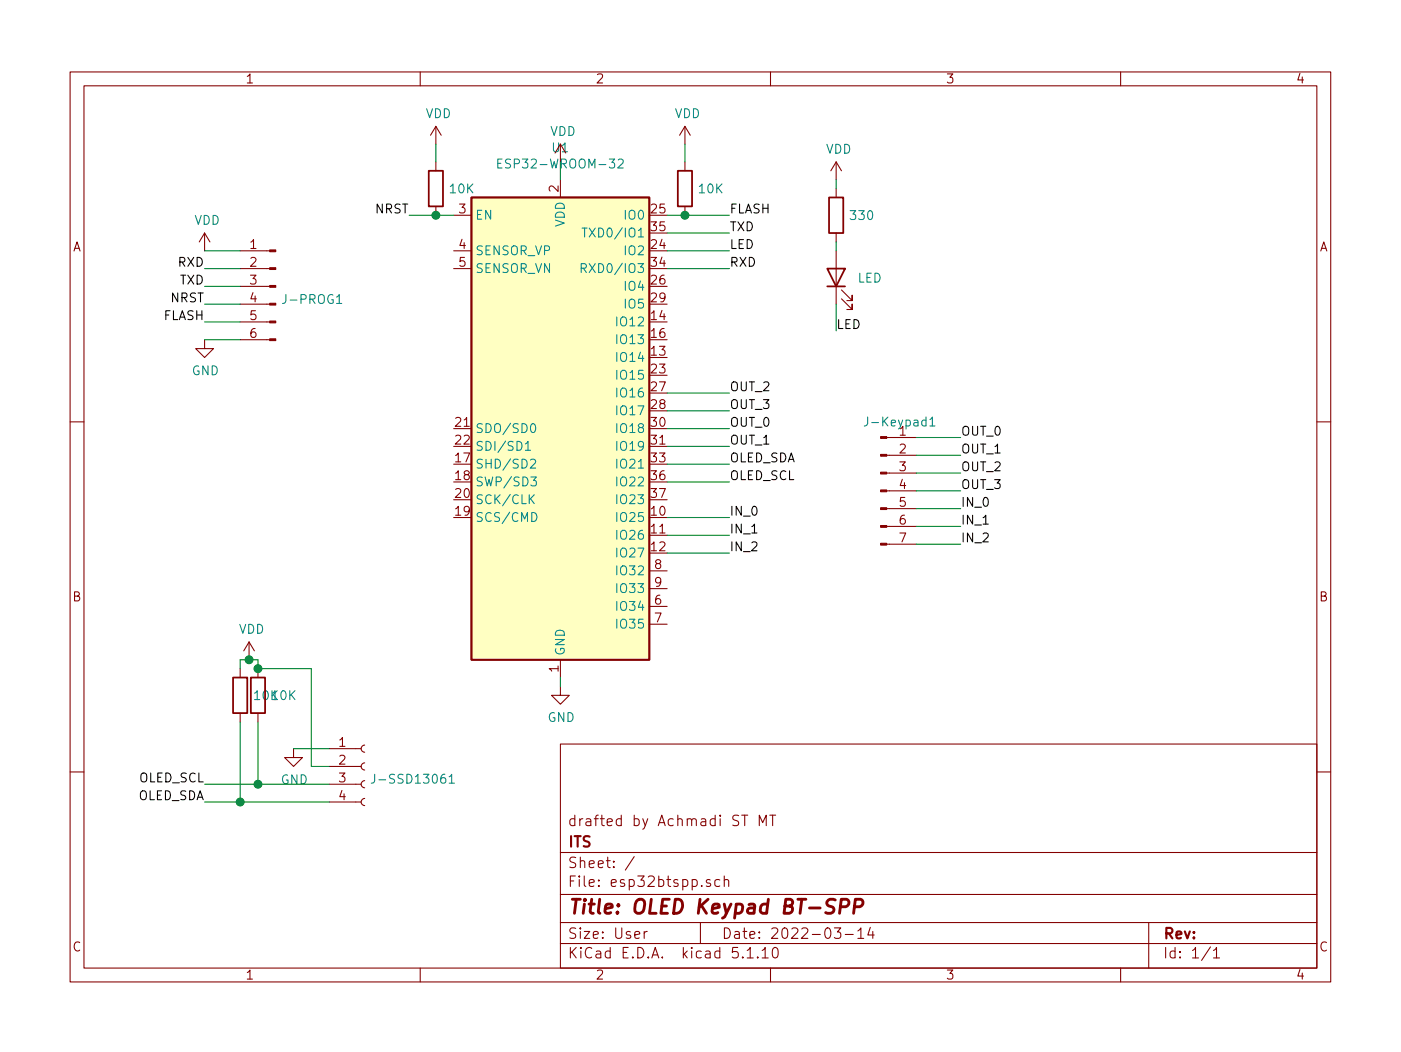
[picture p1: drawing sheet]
EESchema Schematic File Version 4
EELAYER 30 0
EELAYER END
$Descr User 7874 5906
encoding utf-8
Sheet 1 1
Title "OLED Keypad BT-SPP"
Date "2022-03-14"
Rev ""
Comp "ITS"
Comment1 "drafted by Achmadi ST MT"
Comment2 ""
Comment3 ""
Comment4 ""
$EndDescr
$Comp
L RF_Module:ESP32-WROOM-32 U1
U 1 1
P 3150 2400
F 0 "U1" H 3150 3981 50  0000 C CNN
F 1 "ESP32-WROOM-32" H 3150 3890 50  0000 C CNN
F 2 "RF_Module:ESP32-WROOM-32" H 3150 900 50  0001 C CNN
F 3 "https://www.espressif.com/sites/default/files/documentation/esp32-wroom-32_datasheet_en.pdf" H 2850 2450 50  0001 C CNN
	1    3150 2400
	1    0    0    -1  
$EndComp
$Comp
L Device:R R-NRST1
U 1 1
P 2450 1050
F 0 "R-NRST1" H 2520 1096 50  0001 L CNN
F 1 "10K" H 2520 1050 50  0000 L CNN
F 2 "" V 2380 1050 50  0001 C CNN
F 3 "~" H 2450 1050 50  0001 C CNN
	1    2450 1050
	1    0    0    -1  
$EndComp
$Comp
L power:VDD #PWR01
U 1 1
P 2450 800
F 0 "#PWR01" H 2450 650 50  0001 C CNN
F 1 "VDD" H 2465 973 50  0000 C CNN
F 2 "" H 2450 800 50  0001 C CNN
F 3 "" H 2450 800 50  0001 C CNN
	1    2450 800 
	1    0    0    -1  
$EndComp
Wire Wire Line
	2550 1200 2450 1200
Wire Wire Line
	2450 1200 2300 1200
Connection ~ 2450 1200
Wire Wire Line
	2450 800  2450 900 
$Comp
L power:VDD #PWR02
U 1 1
P 3150 900
F 0 "#PWR02" H 3150 750 50  0001 C CNN
F 1 "VDD" H 3165 1073 50  0000 C CNN
F 2 "" H 3150 900 50  0001 C CNN
F 3 "" H 3150 900 50  0001 C CNN
	1    3150 900 
	1    0    0    -1  
$EndComp
Wire Wire Line
	3150 900  3150 1000
$Comp
L power:GND #PWR03
U 1 1
P 3150 3850
F 0 "#PWR03" H 3150 3600 50  0001 C CNN
F 1 "GND" H 3155 3677 50  0000 C CNN
F 2 "" H 3150 3850 50  0001 C CNN
F 3 "" H 3150 3850 50  0001 C CNN
	1    3150 3850
	1    0    0    -1  
$EndComp
Wire Wire Line
	3150 3800 3150 3850
$Comp
L Device:R R-FLASH1
U 1 1
P 3850 1050
F 0 "R-FLASH1" H 3920 1096 50  0001 L CNN
F 1 "10K" H 3920 1050 50  0000 L CNN
F 2 "" V 3780 1050 50  0001 C CNN
F 3 "~" H 3850 1050 50  0001 C CNN
	1    3850 1050
	1    0    0    -1  
$EndComp
$Comp
L power:VDD #PWR04
U 1 1
P 3850 800
F 0 "#PWR04" H 3850 650 50  0001 C CNN
F 1 "VDD" H 3865 973 50  0000 C CNN
F 2 "" H 3850 800 50  0001 C CNN
F 3 "" H 3850 800 50  0001 C CNN
	1    3850 800 
	1    0    0    -1  
$EndComp
Wire Wire Line
	3750 1200 3850 1200
Wire Wire Line
	3850 1200 4100 1200
Connection ~ 3850 1200
Wire Wire Line
	3850 800  3850 900 
Text Label 4100 1200 0    50   ~ 0
FLASH
Wire Wire Line
	3750 1300 4100 1300
Wire Wire Line
	3750 1500 4100 1500
Text Label 4100 1300 0    50   ~ 0
TXD
Text Label 4100 1500 0    50   ~ 0
RXD
$Comp
L Connector:Conn_01x04_Female J-SSD13061
U 1 1
P 2050 4300
F 0 "J-SSD13061" H 2078 4230 50  0000 L CNN
F 1 "Conn_01x04_Female" H 2078 4185 50  0001 L CNN
F 2 "" H 2050 4300 50  0001 C CNN
F 3 "~" H 2050 4300 50  0001 C CNN
	1    2050 4300
	1    0    0    -1  
$EndComp
$Comp
L Device:R R-OLED2
U 1 1
P 1450 3900
F 0 "R-OLED2" H 1520 3946 50  0001 L CNN
F 1 "10K" H 1520 3900 50  0000 L CNN
F 2 "" V 1380 3900 50  0001 C CNN
F 3 "~" H 1450 3900 50  0001 C CNN
	1    1450 3900
	1    0    0    -1  
$EndComp
$Comp
L Device:R R-OLED1
U 1 1
P 1350 3900
F 0 "R-OLED1" H 1420 3946 50  0001 L CNN
F 1 "10K" H 1420 3900 50  0000 L CNN
F 2 "" V 1280 3900 50  0001 C CNN
F 3 "~" H 1350 3900 50  0001 C CNN
	1    1350 3900
	1    0    0    -1  
$EndComp
$Comp
L power:VDD #PWR05
U 1 1
P 1400 3700
F 0 "#PWR05" H 1400 3550 50  0001 C CNN
F 1 "VDD" H 1415 3873 50  0000 C CNN
F 2 "" H 1400 3700 50  0001 C CNN
F 3 "" H 1400 3700 50  0001 C CNN
	1    1400 3700
	1    0    0    -1  
$EndComp
$Comp
L power:GND #PWR06
U 1 1
P 1650 4200
F 0 "#PWR06" H 1650 3950 50  0001 C CNN
F 1 "GND" H 1655 4027 50  0000 C CNN
F 2 "" H 1650 4200 50  0001 C CNN
F 3 "" H 1650 4200 50  0001 C CNN
	1    1650 4200
	1    0    0    -1  
$EndComp
Wire Wire Line
	1450 4050 1450 4400
Wire Wire Line
	1450 4400 1850 4400
Wire Wire Line
	1350 4050 1350 4500
Wire Wire Line
	1350 4500 1850 4500
Wire Wire Line
	1450 4400 1150 4400
Connection ~ 1450 4400
Wire Wire Line
	1350 4500 1150 4500
Connection ~ 1350 4500
Wire Wire Line
	1850 4200 1650 4200
Wire Wire Line
	1850 4300 1750 4300
Wire Wire Line
	1750 4300 1750 3750
Wire Wire Line
	1750 3750 1450 3750
Wire Wire Line
	1400 3700 1450 3700
Wire Wire Line
	1450 3700 1450 3750
Connection ~ 1450 3750
Wire Wire Line
	1400 3700 1350 3700
Wire Wire Line
	1350 3700 1350 3750
Connection ~ 1400 3700
Text Label 1150 4400 2    50   ~ 0
OLED_SCL
Text Label 1150 4500 2    50   ~ 0
OLED_SDA
Text Label 1150 1800 2    50   ~ 0
FLASH
Text Label 1150 1700 2    50   ~ 0
NRST
Text Label 1150 1600 2    50   ~ 0
TXD
Text Label 1150 1500 2    50   ~ 0
RXD
$Comp
L power:GND #PWR0102
U 1 1
P 1150 1900
F 0 "#PWR0102" H 1150 1650 50  0001 C CNN
F 1 "GND" H 1155 1727 50  0000 C CNN
F 2 "" H 1150 1900 50  0001 C CNN
F 3 "" H 1150 1900 50  0001 C CNN
	1    1150 1900
	1    0    0    -1  
$EndComp
$Comp
L power:VDD #PWR0101
U 1 1
P 1150 1400
F 0 "#PWR0101" H 1150 1250 50  0001 C CNN
F 1 "VDD" H 1165 1573 50  0000 C CNN
F 2 "" H 1150 1400 50  0001 C CNN
F 3 "" H 1150 1400 50  0001 C CNN
	1    1150 1400
	1    0    0    -1  
$EndComp
Wire Wire Line
	1350 1900 1150 1900
Wire Wire Line
	1350 1800 1150 1800
Wire Wire Line
	1350 1700 1150 1700
Wire Wire Line
	1350 1600 1150 1600
Wire Wire Line
	1350 1500 1150 1500
Wire Wire Line
	1350 1400 1150 1400
$Comp
L Connector:Conn_01x06_Male J-PROG1
U 1 1
P 1550 1600
F 0 "J-PROG1" H 1522 1528 50  0000 R CNN
F 1 "Conn_01x06_Male" H 1658 1890 50  0001 C CNN
F 2 "" H 1550 1600 50  0001 C CNN
F 3 "~" H 1550 1600 50  0001 C CNN
	1    1550 1600
	-1   0    0    -1  
$EndComp
Text Label 2300 1200 2    50   ~ 0
NRST
Wire Wire Line
	3750 2600 4100 2600
Wire Wire Line
	3750 2700 4100 2700
Text Label 4100 2600 0    50   ~ 0
OLED_SDA
Text Label 4100 2700 0    50   ~ 0
OLED_SCL
Wire Wire Line
	3750 1400 4100 1400
Text Label 4100 1400 0    50   ~ 0
LED
$Comp
L Device:R R-LED1
U 1 1
P 4700 1200
F 0 "R-LED1" H 4770 1246 50  0001 L CNN
F 1 "330" H 4770 1200 50  0000 L CNN
F 2 "" V 4630 1200 50  0001 C CNN
F 3 "~" H 4700 1200 50  0001 C CNN
	1    4700 1200
	1    0    0    -1  
$EndComp
$Comp
L power:VDD #PWR07
U 1 1
P 4700 1000
F 0 "#PWR07" H 4700 850 50  0001 C CNN
F 1 "VDD" H 4715 1173 50  0000 C CNN
F 2 "" H 4700 1000 50  0001 C CNN
F 3 "" H 4700 1000 50  0001 C CNN
	1    4700 1000
	1    0    0    -1  
$EndComp
Wire Wire Line
	4700 1000 4700 1050
$Comp
L Device:LED D-LED1
U 1 1
P 4700 1550
F 0 "D-LED1" V 4739 1432 50  0001 R CNN
F 1 "LED" V 4693 1432 50  0000 R CNN
F 2 "" H 4700 1550 50  0001 C CNN
F 3 "~" H 4700 1550 50  0001 C CNN
	1    4700 1550
	0    -1   -1   0   
$EndComp
Wire Wire Line
	4700 1350 4700 1400
Wire Wire Line
	4700 1700 4700 1850
Text Label 4700 1850 0    50   ~ 0
LED
$Comp
L Connector:Conn_01x07_Male J-Keypad1
U 1 1
P 4950 2750
F 0 "J-Keypad1" H 5058 3139 50  0000 C CNN
F 1 "Conn_01x07_Male" H 5058 3140 50  0001 C CNN
F 2 "" H 4950 2750 50  0001 C CNN
F 3 "~" H 4950 2750 50  0001 C CNN
	1    4950 2750
	1    0    0    -1  
$EndComp
Wire Wire Line
	5150 2850 5400 2850
Wire Wire Line
	5150 2950 5400 2950
Wire Wire Line
	5150 3050 5400 3050
Text Label 5400 2850 0    50   ~ 0
IN_0
Text Label 5400 2950 0    50   ~ 0
IN_1
Text Label 5400 3050 0    50   ~ 0
IN_2
Wire Wire Line
	5150 2450 5400 2450
Wire Wire Line
	5150 2550 5400 2550
Wire Wire Line
	5150 2650 5400 2650
Wire Wire Line
	5150 2750 5400 2750
Text Label 5400 2450 0    50   ~ 0
OUT_0
Text Label 5400 2550 0    50   ~ 0
OUT_1
Text Label 5400 2650 0    50   ~ 0
OUT_2
Text Label 5400 2750 0    50   ~ 0
OUT_3
Wire Wire Line
	3750 2900 4100 2900
Wire Wire Line
	3750 3000 4100 3000
Wire Wire Line
	3750 3100 4100 3100
Text Label 4100 2900 0    50   ~ 0
IN_0
Text Label 4100 3000 0    50   ~ 0
IN_1
Text Label 4100 3100 0    50   ~ 0
IN_2
Wire Wire Line
	3750 2400 4100 2400
Wire Wire Line
	3750 2500 4100 2500
Text Label 4100 2400 0    50   ~ 0
OUT_0
Text Label 4100 2500 0    50   ~ 0
OUT_1
Wire Wire Line
	3750 2200 4100 2200
Text Label 4100 2200 0    50   ~ 0
OUT_2
Wire Wire Line
	3750 2300 4100 2300
Text Label 4100 2300 0    50   ~ 0
OUT_3
$EndSCHEMATC
